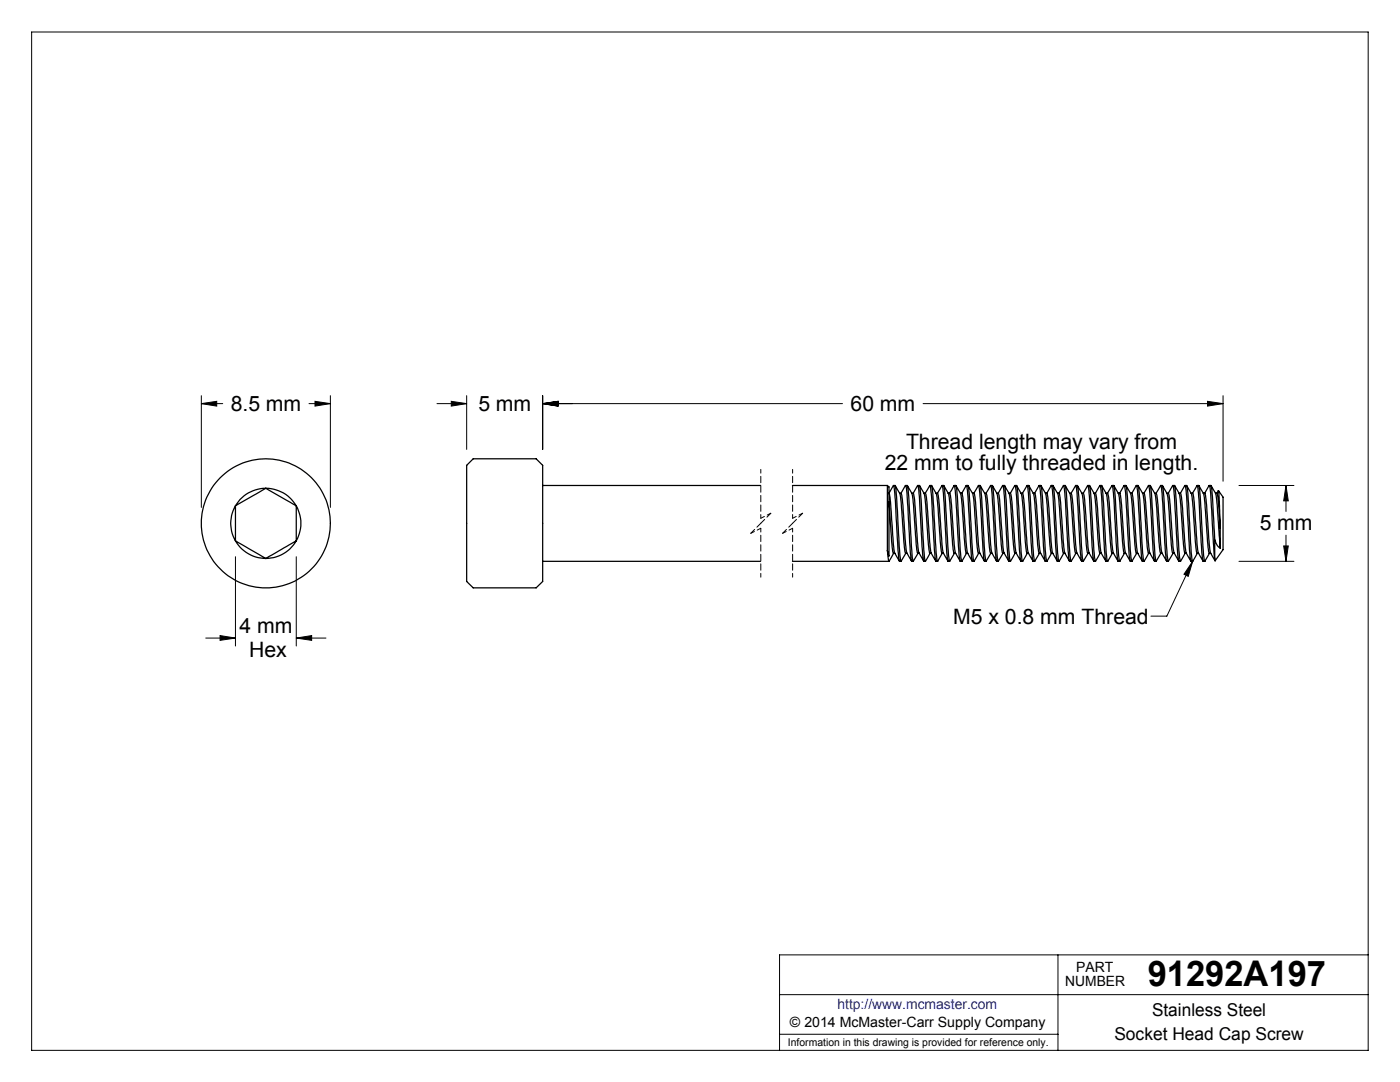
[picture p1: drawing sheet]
<svg xmlns="http://www.w3.org/2000/svg" width="279mm" height="216mm" viewBox="0 0 279 216" stroke-linecap="round" stroke-linejoin="round" font-family="sans-serif">
<g fill="none" stroke="#000" stroke-width=".2">
<path d="M6.3 6.4h266.7v203.2h-266.7zM40.2 79v22.2M65.9 79v22.2M93.1 79v10.7M108.3 79v10.7M244.1 79v17M40.2 80.5l3.1-.4v.9zM40.2 80.5h4.3M61.7 80.5h4.2M62.9 80.1l3 .4-3 .5zM87.2 80.5h5.9M90.1 80.1l3 .4-3 .5z"/>
<path d="M108.3 80.5l3.1-.4v.9zM108.3 80.5h59.8M184.2 80.5h59.9M241 80.1l3.1 .4-3.1 .5zM247.3 96.9h10.9M256.6 96.9l.5 3h-.9zM256.6 96.9v5.2M47 111.1v17.8M59.1 111.1v17.8M238 112l-5.1 10.9h-3.2M238 112l-.9 3-.8-.4zM247.3 112h10.9"/>
<path d="M256.2 108.9h.9l-.5 3.1zM256.6 106.8v5.2M41.1 127.3h5.9M43.9 126.8l3.1 .5-3.1 .5zM59.1 127.3l3.1-.5v1zM59.1 127.3h6M155.6 198.5h117.4M211.1 190.5v19.1M273 190.5h-117.4v19.1M155.6 206.4h55.5"/>
</g>
<path d="M151.8 93.7v9.7M158.2 93.7v9.7M149.8 106.4l2-1M151.8 103.4l2-1M151.8 105.4v9.8M156.2 106.4l2-1M158.2 103.4l2-1M158.2 105.4v9.8" fill="none" stroke="#000" stroke-width=".2" stroke-dasharray="1.3 .6" stroke-dashoffset=".5"/>
<path d="M151.8 104.4l-2 2M153.8 102.4l-2 2M158.2 104.4l-2 2M160.2 102.4l-2 2" fill="none" stroke="#000" stroke-width=".2" stroke-dasharray="1.3 .6" stroke-dashoffset=".2"/>
<g fill="#000">
<path d="M238 112l-.9 3-.8-.4z"/>
<path d="M40.2 80.5l3.1-.4v.9zM62.9 80.1l3 .4-3 .5zM43.9 126.8l3.1 .5-3.1 .5zM59.1 127.3l3.1-.5v1zM256.6 96.9l.5 3h-.9zM256.2 108.9h.9l-.5 3.1zM90.1 80.1l3 .4-3 .5zM108.3 80.5l3.1-.4v.9zM108.3 80.5l3.1-.4v.9zM241 80.1l3.1 .4-3.1 .5z"/>
</g>
<g fill="none" stroke="#000" stroke-width=".25">
<path d="M53.1 97.4l6 3.5M53.1 97.4a6.9 6.9 0 0 1 6 3.5M53.1 97.4a6.9 6.9 0 0 0-6.1 3.5M53.1 97.4l-6.1 3.5M94.4 91.5h12.6l1.3 1.4v23.1l-1.3 1.3h-12.6l-1.3-1.3v-23.1zM108.3 96.9h43.5M158.2 96.9h18.9M177.1 96.9a1.3 1.3 0 0 1 .3 1.4v12.6l-.3-1M177.1 96.9v13M178.3 96.9l-.9 1.5 .3 1.8 .5 7.2a6.7 6.7 0 0 0 1.3 4.6M178.3 96.9a89.3 89.3 0 0 1 .8 10.5l.3 4.2 .1 .4h.3M178.3 96.9h.4v.2l.4 4.8a64.1 64.1 0 0 0 .7 10.1l1-1.6"/>
<path d="M178.6 96.9l1 1.6M179.6 98.4l.3 .1 .2 1.2 .5 7.7a7 7 0 0 0 1.3 4.6M179.6 98.5l.2 1.7 .7 9 .2 1.2h.3M180.7 96.9l-.9 1.5M180.7 96.9h.1l.2 1.5 .2 3.5a81 81 0 0 0 .8 10.1h.2M180.7 96.9h.3M181 96.9l.3 1 .2 4a81 81 0 0 0 .7 10.1l1-1.6M181.1 96.9a5.8 5.8 0 0 1 1.2 3.9l.7 8.8 .1 .8h.3M182 98.4h.2M182.2 98.4l.9-1.5a25.8 25.8 0 0 1 .6 5.8l.4 8.1 .2 1.2h.4M182.2 98.4a59.8 59.8 0 0 1 .9 9v.7a5.5 5.5 0 0 0 1.3 3.9M183.2 96.9h.3a102.5 102.5 0 0 1 .8 11.3l.4 3.8 .9-1.6"/>
<path d="M183.5 96.9a5.8 5.8 0 0 1 1.2 3.9l.1 .6a59.8 59.8 0 0 0 .8 9M184.4 98.4h.3l.2 .8 .6 8.2a7.3 7.3 0 0 0 1.3 4.6M184.6 98.4l1-1.5a8.2 8.2 0 0 1 .4 3.5l.1 1.5a81 81 0 0 0 .7 10.1h.3M185.6 96.9h.3M185.9 96.9l.3 1.5 .2 3.5a81 81 0 0 0 .7 10.1l.9-1.6M185.9 96.9l.9 1.6M186.8 98.5l.4 2.9 .5 7.8 .3 1.2h.3M186.8 98.4h.3M187.1 98.4l.4 2.4 .4 6.6a6.7 6.7 0 0 0 1.3 4.6M188 96.9l-.9 1.5M188 96.9h.3l.1 .2 .4 4.8a81 81 0 0 0 .7 10.1l1-1.6M188 96.9a76.5 76.5 0 0 1 .8 10.5l.3 4.2 .1 .4h.3"/>
<path d="M188.3 96.9l1 1.6M189.2 98.4h.3M189.3 98.5l.2 1.7 .6 8.5 .3 1.7M189.5 98.4l.9-1.5a25.8 25.8 0 0 1 .6 5.8l.4 8.1 .2 1.2h.3M189.5 98.4l.4 2.4 .5 7.3a5.7 5.7 0 0 0 1.2 3.9M190.4 96.9h.3a102.5 102.5 0 0 1 .9 11.3l.3 3.8 1-1.6M190.8 96.9l.9 1.6M191.7 98.4h.2M191.7 98.5l.4 2.9a59.8 59.8 0 0 0 .8 9M191.9 98.4l.9-1.5a25.8 25.8 0 0 1 .6 5.8l.5 8.6 .1 .7h.4M191.9 98.4a59.8 59.8 0 0 1 .9 9 7.3 7.3 0 0 0 1.2 4.6M192.9 96.9h.3"/>
<path d="M193.2 96.9l.9 1.6M193.2 96.9a94.9 94.9 0 0 1 .8 11.3l.4 3.8 .9-1.6M194.1 98.4h.3l.2 .8 .6 8.2a7.3 7.3 0 0 0 1.3 4.6M194.1 98.5l.2 1.2 .7 9.5 .3 1.2M195.3 96.9l-1 1.5M195.3 96.9a102.5 102.5 0 0 1 .8 11.3l.3 3.4 .1 .4h.3M195.3 96.9h.4v.2l.4 4.8a64.1 64.1 0 0 0 .7 10.1l.9-1.6M195.6 96.9l.9 1.6M196.5 98.4l.3 .1 .3 1.2 .5 7.7a6.7 6.7 0 0 0 1.3 4.6M196.5 98.5l.3 1.7 .6 9 .3 1.2h.3M197.7 96.9l-.9 1.5M197.7 96.9l.3 1.5 .2 3.5a81 81 0 0 0 .7 10.1h.3"/>
<path d="M197.7 96.9h.3M198 96.9l.2 1 .3 4a81 81 0 0 0 .7 10.1l1-1.6M198 96.9a5.8 5.8 0 0 1 1.3 3.9l.6 8.8 .2 .8h.3M198.9 98.4h.3M199.2 98.4l.3 1.3 .6 8.4a5.3 5.3 0 0 0 1.2 3.9M200.1 96.9l-.9 1.5M200.1 96.9l.2 1 .3 4a81 81 0 0 0 .7 10.1h.3M200.1 96.9h.3M200.4 96.9a102.5 102.5 0 0 1 .9 11.3l.3 3.8 1-1.6M200.5 96.9l.4 .8a4.7 4.7 0 0 1 .8 3.1l.1 .6a59.8 59.8 0 0 0 .8 9M201.4 98.4h.2M201.6 98.4l.9-1.5a24.1 24.1 0 0 1 .6 5.8l.5 8.6 .1 .7h.4"/>
<path d="M201.6 98.4l.4 1.8 .5 7.2a7.3 7.3 0 0 0 1.2 4.6M202.6 96.9h.2M202.8 96.9l.3 1.5 .2 3.5a81 81 0 0 0 .8 10.1l.9-1.6M202.9 96.9l.9 1.6M203.8 98.5l.4 2.9 .5 7.8 .3 1.2M203.8 98.4h.3M204 98.4l1-1.5a6.4 6.4 0 0 1 .3 2.8l.2 2.2a81 81 0 0 0 .7 10.1h.3M204.1 98.4l.3 2.4 .5 6.6a6.7 6.7 0 0 0 1.3 4.6M205 96.9h.3l.1 .2 .3 4.8a81 81 0 0 0 .8 10.1l.9-1.6M205.3 96.9l.5 .8a5.7 5.7 0 0 1 .8 3.7l.5 7.3 .3 1.7h.3M206.2 98.4h.3M206.5 98.4l.9-1.5a25.8 25.8 0 0 1 .5 5.8l.5 8.1 .2 1.2h.3"/>
<path d="M206.5 98.4l.4 2.4 .4 6.6a7 7 0 0 0 1.3 4.6M207.4 96.9h.3a102.5 102.5 0 0 1 .8 11.3l.4 3.8 .9-1.6M207.8 96.9l.9 1.6M208.6 98.4h.3M208.7 98.5l.3 2.3 .5 7.9 .3 1.7M208.9 98.4l.9-1.5a25.8 25.8 0 0 1 .6 5.8l.5 8.6 .1 .7h.3M208.9 98.4a59.8 59.8 0 0 1 .8 9 7.3 7.3 0 0 0 1.3 4.6M209.8 96.9h.3M210.1 96.9l1 1.6M210.1 96.9a94.9 94.9 0 0 1 .8 11.3l.4 3.8 1-1.6M211.1 98.4h.2l.3 .8 .6 8.2a7.3 7.3 0 0 0 1.2 4.6M211.1 98.5l.2 1.2 .7 9.5 .3 1.2"/>
<path d="M212.2 96.9l-.9 1.5M212.2 96.9h.1a102.5 102.5 0 0 1 .8 11.3l.2 3.4 .2 .4h.3M212.3 96.9h.3l.1 .2 .3 4.8a64.1 64.1 0 0 0 .8 10.1l.9-1.6M212.6 96.9l.9 1.6M213.5 98.4l.3 .1 .2 1.2 .6 7.7a6.7 6.7 0 0 0 1.3 4.6M213.5 98.5l.3 1.7 .6 9 .3 1.2M214.7 96.9l-1 1.5M214.7 96.9h.3l.1 .2 .3 4.8a81 81 0 0 0 .8 10.1l.9-1.6M214.7 96.9l.2 1.5 .3 3.5a81 81 0 0 0 .7 10.1h.3M215 96.9a5.8 5.8 0 0 1 1.3 3.9l.6 8.8 .2 .8h.3M215.9 98.4h.3M216.2 98.4l.3 1.3 .6 8.4a5.7 5.7 0 0 0 1.2 3.9"/>
<path d="M217.1 96.9l-.9 1.5M217.1 96.9l.2 1 .3 4a81 81 0 0 0 .7 10.1h.3M217.1 96.9h.3M217.4 96.9a102.5 102.5 0 0 1 .8 11.3l.4 3.8 .9-1.6M217.5 96.9a5.8 5.8 0 0 1 1.2 3.9v.6a59.8 59.8 0 0 0 .8 9M218.3 98.4h.3M218.6 98.4l.9-1.5a24.1 24.1 0 0 1 .5 5.8l.6 8.6 .1 .7h.4M218.6 98.4a59.8 59.8 0 0 1 .8 9 7.3 7.3 0 0 0 1.3 4.6M219.5 96.9h.3M219.8 96.9a76.5 76.5 0 0 1 .8 10.5l.2 2.9 .3 1.7 .9-1.6M219.9 96.9l.9 1.6M220.8 98.4h.3l.2 .8 .6 8.2a6.7 6.7 0 0 0 1.2 4.6"/>
<path d="M220.8 98.5l.4 2.9 .5 7.8 .3 1.2M221 98.4l.9-1.5a6.9 6.9 0 0 1 .4 2.8l.1 2.2a81 81 0 0 0 .8 10.1h.3M222 96.9h.2M222.2 96.9l.4 2.2 .5 9.9 .3 3 1-1.6M222.3 96.9l.4 .8a5.7 5.7 0 0 1 .9 3.7l.5 7.8 .2 1.2h.3M223.2 98.4h.3M223.4 98.4l.9-1.5a12 12 0 0 1 .5 4.2l.1 .8a64.1 64.1 0 0 0 .7 10.1h.3M223.5 98.4l.3 2.4 .5 6.6a7 7 0 0 0 1.3 4.6M224.4 96.9h.3a102.5 102.5 0 0 1 .8 11.3l.4 3.8 .9-1.6M224.7 96.9l.9 1.6M225.6 98.4h.3M225.6 98.5l.4 2.3 .5 7.9 .3 1.7"/>
<path d="M225.9 98.4l.9-1.5a25.8 25.8 0 0 1 .5 5.8l.5 8.6 .2 .7h.3M225.9 98.4a59.8 59.8 0 0 1 .8 9 7.3 7.3 0 0 0 1.3 4.6M226.8 96.9h.3M227.1 96.9l.9 1.6M227.1 96.9a94.9 94.9 0 0 1 .8 11.3l.4 3.8 .9-1.6M228 98.4h.3l.2 .8 .6 8.2a7.3 7.3 0 0 0 1.3 4.6M228 98.5l.4 2.9a59.8 59.8 0 0 0 .8 9M228.3 98.4l.9-1.5a6.9 6.9 0 0 1 .4 2.8l.1 2.2a81 81 0 0 0 .7 10.1h.4M229.2 96.9h.4v.2l.4 4.8a81 81 0 0 0 .8 10.1l.9-1.6M229.6 96.9l.9 1.6M230.5 98.4l.3 .1 .2 1.2 .6 7.7a6.7 6.7 0 0 0 1.2 4.6M230.5 98.5l.4 2.9 .5 7.8 .2 1.2"/>
<path d="M231.6 96.9l-.9 1.5M231.6 96.9h.4l.1 .2 .3 4.8a81 81 0 0 0 .8 10.1l.9-1.6M231.6 96.9a76.5 76.5 0 0 1 .8 10.5l.4 4.4 .1 .2h.3M232 96.9a6.5 6.5 0 0 1 1.3 4.5l.6 8.2 .1 .8h.4M232.9 98.4h.3M233.2 98.4l.3 2.4 .5 7.3a5.7 5.7 0 0 0 1.3 3.9M234 96.9l-.8 1.5M234 96.9l.2 .2 .2 2 .7 11.7 .1 1.2h.4M234.1 96.9h.3M234.4 96.9a102.5 102.5 0 0 1 .8 11.3l.4 3.8 .9-1.6M234.4 96.9a5.8 5.8 0 0 1 1.3 3.9v.6a59.8 59.8 0 0 0 .8 9M235.3 98.4h.3"/>
<path d="M235.6 98.4l.9-1.5a24.1 24.1 0 0 1 .5 5.8l.5 8.6 .2 .7h.3M235.6 98.4a59.8 59.8 0 0 1 .8 9 7.3 7.3 0 0 0 1.3 4.6M236.5 96.9h.3a76.5 76.5 0 0 1 .8 10.5l.1 2.9 .3 1.7 .9-1.6M236.8 96.9l.9 1.6M237.7 98.4h.3l.2 .8 .6 8.2a6.7 6.7 0 0 0 1.3 4.6M237.7 98.5l.4 2.9 .6 7.8 .2 1.2M238 98.4l.9-1.5a6.9 6.9 0 0 1 .4 2.8l.1 2.2a81 81 0 0 0 .7 10.1h.4M238.9 96.9h.3M239.2 96.9l.2 1 .3 4a64.1 64.1 0 0 0 .8 10.1l.9-1.6M239.3 96.9l.4 .8a5.7 5.7 0 0 1 .8 3.7l.6 7.8 .2 1.2h.3M240.1 98.4h.4M240.4 98.4l.9-1.5a12 12 0 0 1 .5 4.2l.6 10.5"/>
<path d="M240.5 98.4l.3 2.4 .4 6.6a6.9 6.9 0 0 0 1.3 4.5M241.3 96.9h.4l.2 1 .5 9.8M241.7 96.9a5.8 5.8 0 0 1 1.2 3.9l.6 8.6M242.6 98.4h.3M242.9 98.4l.2 1.3 .4 5.7M243.1 97.9l-.2 .5M47 107.9a7.1 7.1 0 0 0 6.1 3.5M47 107.9l6.1 3.5M47 100.9a6.9 6.9 0 0 0 0 7M47 100.9v7M59.1 107.9a7.1 7.1 0 0 1-6 3.5M59.1 107.9l-6 3.5"/>
<path d="M59.1 100.9a7.1 7.1 0 0 1 0 7M59.1 100.9v7M108.3 112h43.5M158.2 112h19.2M177.1 109.9l.3 2.1 .9-1.6M177.4 100.2l.5 7.9 .3 1.9 .1 .4M178.3 110.4h.3M185.6 110.4h.3M190.4 110.4h.3M192.9 110.4h.2M195.3 110.4h.3M202.6 110.4h.2"/>
<path d="M205 110.4h.3M209.8 110.4h.3M212.3 110.4h.2M214.7 110.4h.2M219.5 110.4h.3M222 110.4h.2M226.8 110.4h.3M229.2 110.4h.3M231.6 110.4h.3M236.5 110.4h.3M238.9 110.4h.3M242.4 111.6l.1 .3"/>
<path d="M242.4 107.7a2.38 2.38 0 0 0 1.1 1.7M242.4 107.7v3.9M243.5 105.4l-.3-7.5 .9 1.3v10.5l-1.6 2.2M243.5 105.4v4"/>
<circle cx="53.1" cy="104.4" r="12.9"/>
</g>
<text font-size="7.1" x="229.1" y="196.8">91292A197</text>
<g font-size="4.2">
<text x="46" y="81.9">8.5 mm</text>
<text x="95.5" y="82">5 mm</text>
<text x="169.8" y="82">60 mm</text>
<text x="180.8" y="89.6">Thread length may vary from</text>
<text x="176.6" y="93.8">22 mm to fully threaded in length.</text>
<text x="251.4" y="105.8">5 mm</text>
<text x="190.2" y="124.5">M5 x 0.8 mm Thread</text>
<text x="47.8" y="126.3">4 mm</text>
<text x="49.7" y="131.1">Hex</text>
</g>
<g font-size="3.5">
<text x="229.9" y="202.8">Stainless Steel</text>
<text x="222.4" y="207.5">Socket Head Cap Screw</text>
</g>
<g font-size="2.8">
<text x="212.6" y="196.8">NUMBER</text>
<text x="214.8" y="194">PART</text>
<text x="157.7" y="205">© 2014 McMaster-Carr Supply Company</text>
</g>
<text font-size="2.8" fill="#00f" x="167.1" y="201.4">http://www.mcmaster.com</text>
<text font-size="2.1" x="157.3" y="208.6">Information in this drawing is provided for reference only.</text>
</svg>
